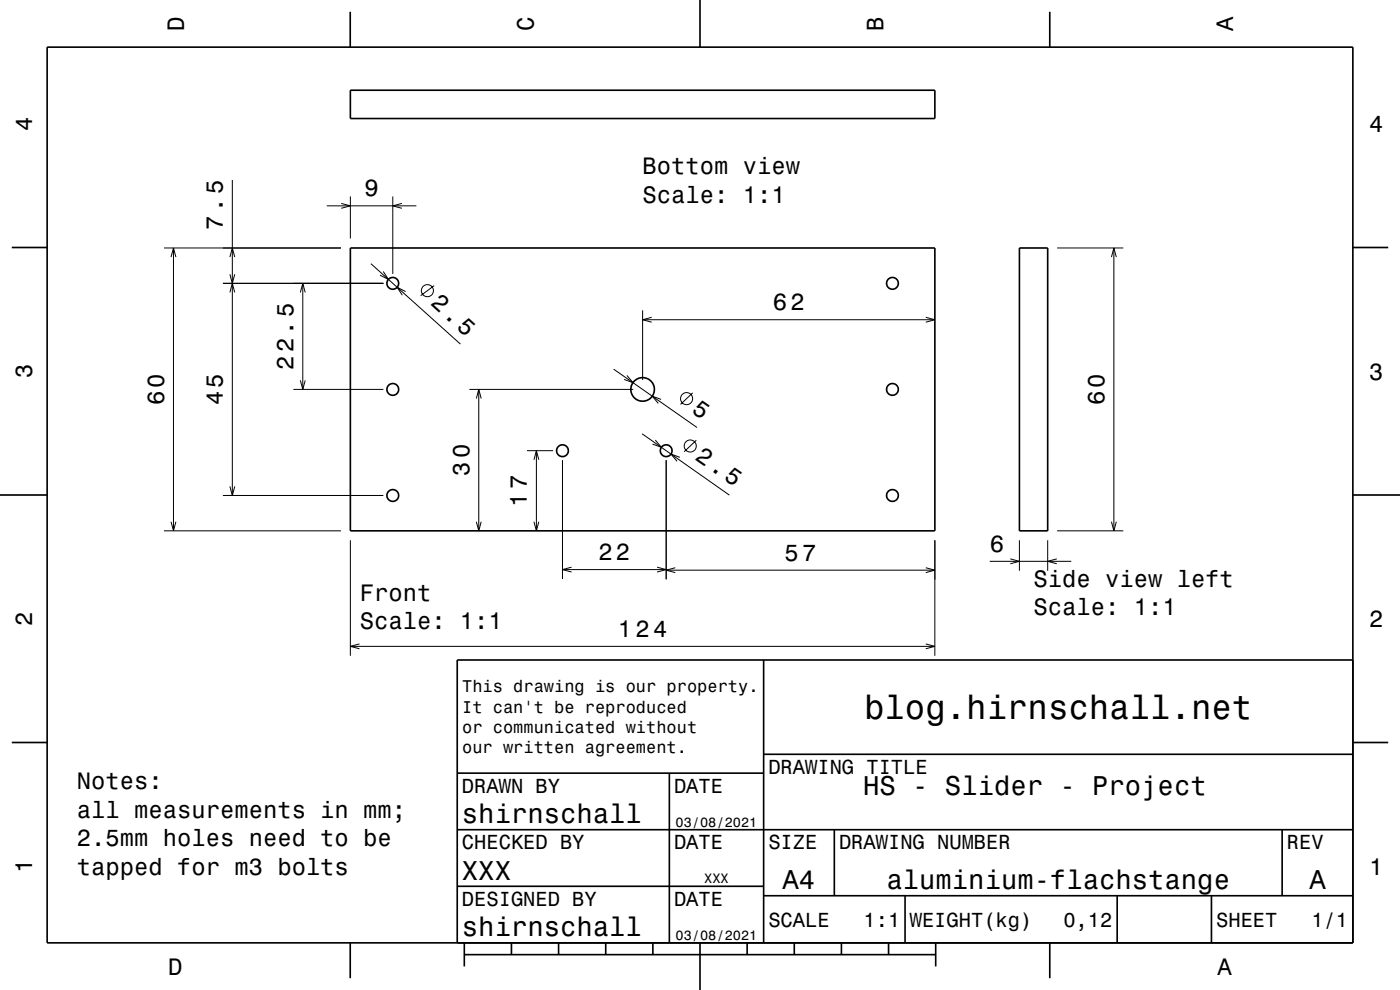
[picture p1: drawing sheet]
<svg xmlns="http://www.w3.org/2000/svg" width="297mm" height="210mm" viewBox="0 0 297 210" stroke-linecap="round" stroke-linejoin="round" font-family="sans-serif">
<g fill="none" stroke="#000" stroke-width=".21">
<path d="M49.3 38.2v66.9M34.8 52.6h37.5M36.3 54.5l.5-1.9 .5 1.9M36.8 52.6v60M48.8 58.2l.5 1.9 .5-1.9M48.8 54.5l.5-1.9 .5 1.9M69.3 43.7h19M72.4 43.1l1.9 .6-1.9 .5M74.3 41.7v8.9M78.7 55.9l19 17.1M81.3 57.6l1.1 1.7-1.8-.9M83.3 41.7v16.4"/>
<path d="M85.3 43.1l-2 .6 2 .5M224.3 52.6h14M235.8 54.5l.5-1.9 .5 1.9M236.3 52.6v60M47.3 60.1h34M48.8 62l.5-1.9 .5 1.9M63.7 62l.5-1.9 .6 1.9M64.2 60.1v22.5M86 61.8l-1.7-.9 1 1.7M92.1 60.6l-2.9 2.1M130.2 78.3l17.7 12.4M133 79.6l1.3 1.6-1.9-.7"/>
<path d="M136.3 65.8v14.8M136.3 67.8h62M138.3 67.3l-2 .5 2 .5M196.4 67.3l1.9 .5-1.9 .5M62.2 82.6h19.1M63.7 80.7l.5 1.9 .6-1.9M99.6 82.6h34.7M101 84.5l.6-1.9 .5 1.9M101.6 82.6v30M111.8 95.6h5.5M113.3 97.5l.5-1.9 .5 1.9M113.8 95.6v17"/>
<path d="M119.3 97.6v25.2M136.2 92l18.5 13M139 93.4l1.3 1.5-1.9-.7M140.3 84.7l-1.9-.7 1.3 1.6M141.3 97.6v25.3M144.2 97l-1.9-.7 1.3 1.6M146.9 83.3l-2.5 2.5M147.7 93.4l-2.6 2.4M34.8 112.6h37.5M36.3 110.7l.5 1.9 .5-1.9M47.3 105.1h34M48.8 103.2l.5 1.9 .5-1.9"/>
<path d="M74.3 114.6v24.5M101 110.7l.6 1.9 .5-1.9M113.3 110.7l.5 1.9 .5-1.9M198.3 114.6v24.5M210 119.1h17.3M214.3 118.6l2 .5-2 .5M216.3 114.6v6.5M222.3 114.6v6.5M224.2 118.6l-1.9 .5 1.9 .5M224.3 112.6h14M235.8 110.7l.5 1.9 .5-1.9M74.3 137.1h124"/>
<path d="M76.3 136.6l-2 .5 2 .5M119.3 120.8h22M121.3 120.3l-2 .5 2 .5M139.4 120.3l1.9 .5-1.9 .5M141.3 120.9h57M143.3 120.4l-2 .5 2 .6M196.4 136.6l1.9 .5-1.9 .5M196.4 120.4l1.9 .5-1.9 .6"/>
<circle cx="90.7" cy="61.7" r="1.28"/>
<circle cx="145.7" cy="84.6" r="1.28"/>
<circle cx="146.4" cy="94.6" r="1.28"/>
</g>
<g fill="none" stroke="#000" stroke-width=".35">
<path d="M10 10h277v190h-277zM74.3 2.5v7.5M74.3 19.1h124v6h-124zM148.5 0v10M222.7 2.5v7.5M2.5 52.5h7.5M74.3 52.6h124v60h-124zM216.3 52.6h6v60h-6zM287 52.5h7.5M0 105h10M287 105h10M162 140v60"/>
<path d="M287 140h-190v60M2.5 157.5h7.5M287 157.5h7.5M97 176h190M97 164h65M142 164v36M162 160h125M177 176v14M272 176v14M97 188h65M162 190h125M192 190v10"/>
<path d="M237 190v10M257 190v10M74.3 200v7.5M98.5 202.5h100M98.5 200v5M108.5 200v2.5M118.5 200v2.5M128.5 200v2.5M138.5 200v2.5M148.5 200v10M158.5 200v2.5M168.5 200v2.5"/>
<path d="M178.5 200v2.5M188.5 200v2.5M198.5 200v5M222.7 200v7.5"/>
<circle cx="83.3" cy="60.1" r="1.25"/>
<circle cx="189.3" cy="60.1" r="1.25"/>
<circle cx="83.3" cy="82.6" r="1.25"/>
<circle cx="119.3" cy="95.6" r="1.25"/>
<circle cx="136.3" cy="82.6" r="2.5"/>
<circle cx="141.3" cy="95.6" r="1.25"/>
<circle cx="189.3" cy="82.6" r="1.25"/>
<circle cx="83.3" cy="105.1" r="1.25"/>
<circle cx="189.3" cy="105.1" r="1.25"/>
</g>
<text font-size="7.2" x="183.3" y="152.6">blog.hirnschall.net</text>
<g font-size="5.8">
<text x="183.1" y="168.6">HS - Slider - Project</text>
<text x="98" y="174.6">shirnschall</text>
<text x="98" y="186.6">XXX</text>
<text x="166" y="188.6">A4</text>
<text x="188.1" y="188.6">aluminium-flachstange</text>
<text x="277.8" y="188.6">A</text>
<text x="98" y="198.6">shirnschall</text>
</g>
<g font-size="5">
<text x="39" y="6.5" transform="rotate(-90 39 6.5)">D</text>
<text x="113.2" y="6.5" transform="rotate(-90 113.2 6.5)">C</text>
<text x="187.4" y="6.5" transform="rotate(-90 187.4 6.5)">B</text>
<text x="261.6" y="6.5" transform="rotate(-90 261.6 6.5)">A</text>
<text x="6.8" y="27.8" transform="rotate(-90 6.8 27.8)">4</text>
<text x="290.5" y="28.1">4</text>
<text x="77.3" y="41.7">9</text>
<text x="136.3" y="37">Bottom view</text>
<text x="136.3" y="43">Scale: 1:1</text>
<text x="47.3" y="48.7" transform="rotate(-90 47.3 48.7)">7.5</text>
<text x="91.2" y="64.5" transform="rotate(42 91.2 64.5)">2.5</text>
<text x="163.9" y="65.8">62</text>
<text x="6.8" y="80.3" transform="rotate(-90 6.8 80.3)">3</text>
<text x="62.2" y="78.5" transform="rotate(-90 62.2 78.5)">22.5</text>
<text x="290.5" y="80.6">3</text>
<text x="34.8" y="86" transform="rotate(-90 34.8 86)">60</text>
<text x="47.3" y="86" transform="rotate(-90 47.3 86)">45</text>
<text x="146.5" y="87.3" transform="rotate(35 146.5 87.3)">5</text>
<text x="234.3" y="86" transform="rotate(-90 234.3 86)">60</text>
<text x="99.6" y="101" transform="rotate(-90 99.6 101)">30</text>
<text x="147.3" y="97.4" transform="rotate(35 147.3 97.4)">2.5</text>
<text x="111.8" y="107.5" transform="rotate(-90 111.8 107.5)">17</text>
<text x="126.9" y="118.8">22</text>
<text x="166.4" y="118.9">57</text>
<text x="210" y="117.1">6</text>
<text x="219.3" y="124.5">Side view left</text>
<text x="76.3" y="127.5">Front</text>
<text x="219.3" y="130.5">Scale: 1:1</text>
<text x="6.8" y="132.8" transform="rotate(-90 6.8 132.8)">2</text>
<text x="76.3" y="133.5">Scale: 1:1</text>
<text x="131.1" y="135.1">124</text>
<text x="290.5" y="133.1">2</text>
<text x="16.3" y="167.5">Notes:</text>
<text x="16.3" y="173.5">all measurements in mm;</text>
<text x="16.3" y="179.6">2.5mm holes need to be</text>
<text x="6.8" y="185.3" transform="rotate(-90 6.8 185.3)">1</text>
<text x="16.3" y="185.6">tapped for m3 bolts</text>
<text x="290.5" y="185.6">1</text>
<text x="35.7" y="206.8">D</text>
<text x="258.3" y="206.8">A</text>
</g>
<g font-size="4.3">
<text x="163" y="164.2">DRAWING TITLE</text>
<text x="98" y="168.2">DRAWN BY</text>
<text x="143" y="168.2">DATE</text>
<text x="98" y="180.2">CHECKED BY</text>
<text x="143" y="180.2">DATE</text>
<text x="163" y="180.2">SIZE</text>
<text x="178" y="180.2">DRAWING NUMBER</text>
<text x="273" y="180.2">REV</text>
<text x="98" y="192.2">DESIGNED BY</text>
<text x="143" y="192.2">DATE</text>
<text x="163" y="196.6">SCALE</text>
<text x="183.2" y="196.6">1:1</text>
<text x="193" y="196.6">WEIGHT(kg)</text>
<text x="225.6" y="196.6">0,12</text>
<text x="258" y="196.6">SHEET</text>
<text x="278.2" y="196.6">1/1</text>
</g>
<g font-size="3.6">
<text x="98.1" y="146.8">This drawing is our property.</text>
<text x="98.1" y="151.2">It can't be reproduced</text>
<text x="98.1" y="155.5">or communicated without</text>
<text x="98.1" y="159.8">our written agreement.</text>
</g>
<g font-size="2.9">
<text x="143.3" y="175.3">03/08/2021</text>
<text x="149.4" y="187.3">XXX</text>
<text x="143.3" y="199.3">03/08/2021</text>
</g>
</svg>
